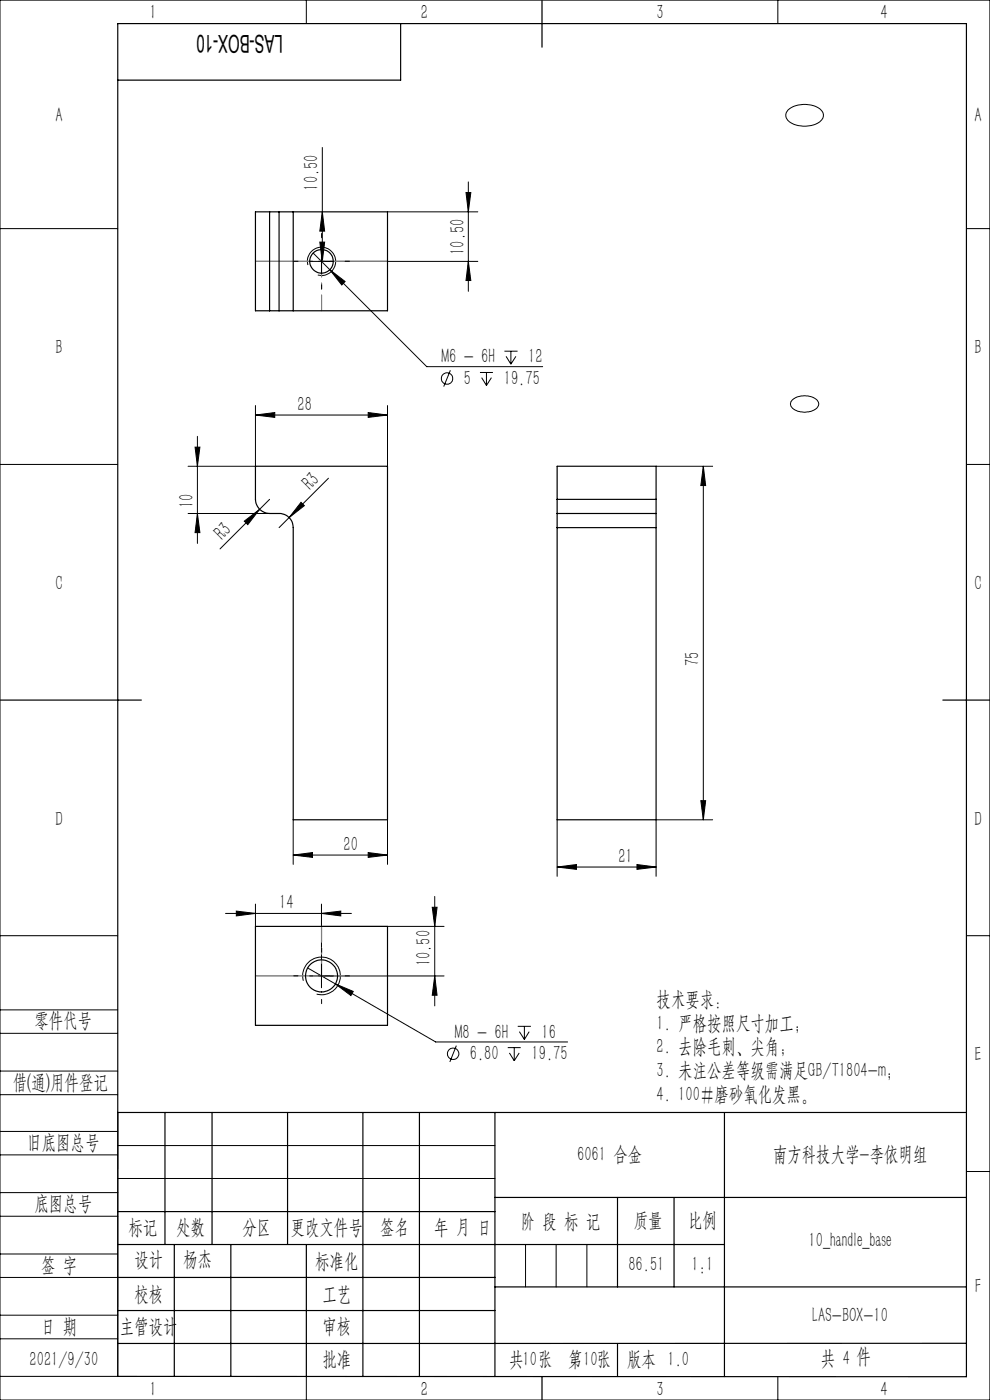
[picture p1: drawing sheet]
<svg xmlns="http://www.w3.org/2000/svg" width="210mm" height="297mm" viewBox="0 0 210 297" stroke-linecap="round" stroke-linejoin="round" font-family="sans-serif">
<g fill="none" stroke="#000" stroke-width=".21">
<path d="M0 0h210v297h-210zM65 0v5M165 0v5M68.4 31.3v24.2M99.3 38.6v23.2M167.1 23.4a5.7 5.7 0 0 1 7.2 .1 1.73 1.73 0 0 1-1 2.7 5.8 5.8 0 0 1-6.3-.8l-.2-.5-.1-.6zM0 48.5h25M65.3 56.2a2.99 2.99 0 0 1 2.6-3.7 2.99 2.99 0 0 1 3.3 3.2 2.99 2.99 0 0 1-3.8 2.6M65.7 55.5h35.7M66.4 53.7l3.6 3.5M67.8 51.4h1.1l-.5 4.1zM68.2 52.9v5.1"/>
<path d="M68.4 44.9l.5 4.1h-1.1zM70 57.2l3.2 2.5-.7 .8zM70 57.2l20.5 20.6h24.6M82.2 44.9h19.2M98.8 40.8h1.1l-.6 4.1zM99.3 55.5l.6 4h-1.1zM205 48.5h5M95.5 78.6l-1.4 3.4M101.8 79h2.8M103.2 79v2.8M107 74.5h2.8M107.4 75.6l1 1.7"/>
<path d="M108.4 74.5v2.8M109.4 75.6l-1 1.7M0 98.5h25M41.4 94.9h1l-.5 4zM41.9 92.6v22.7M54.2 88l4.1-.5v1zM54.2 86v12.9h-14.3M54.2 88h28M78.1 87.5l4.1 .5-4.1 .5zM82.2 86v12.9M102.2 80.1l1 1.7M104.2 80.1l-1 1.7"/>
<path d="M139.2 98.9h12M149.2 98.9v75M149.2 98.9l.5 4.1h-1zM168.1 84.8a4.1 4.1 0 0 1 5.4 .4 1.54 1.54 0 0 1-1.3 2 4 4 0 0 1-4.4-1 1.21 1.21 0 0 1 .3-1.4zM205 98.5h5M39.9 108.9h17.3M41.9 108.9l.5 4.1h-1zM51.8 110.6l3.3-2.5-2.5 3.2zM57.2 105.9l-10.5 10.5M63.9 106.6l.7 .7-3.3 2.5zM69.7 101.5l-10.5 10.4M62.2 173.9v9.5"/>
<path d="M82.2 173.9v9.5M118.2 173.9v12M148.7 169.9h1l-.5 4zM151.2 173.9h-12v12M0 198.5h25M47.8 193.8h26.7M50.1 193.3l4.1 .5-4.1 .5zM54.2 191.8v4.7M62.2 181.4l4.1-.5v1zM62.2 181.4h20M68.2 193.8l4.1-.5v1zM68.2 191.8v17.7"/>
<path d="M68.2 196.5h26M78.1 180.9l4.1 .5-4.1 .5zM91.7 192.5h1l-.5 4zM92.2 190.2v23.2M118.2 183.9l4.1-.5v1zM118.2 183.9h21M135.1 183.4l4.1 .5-4.1 .5zM205 198.5h5M0 214.2h25M0 219.2h25M64.3 208.1a4 4 0 0 1 3.6-5 4 4 0 0 1 4.3 4.3 4 4 0 0 1-5 3.5M65.3 205.3l5.9 3.4"/>
<path d="M65.7 207h28.5M71.2 208.7l3.7 1.6-.5 .9zM71.2 208.7l21.2 12.3h28M92.2 207l.5 4.1h-1zM109.8 217.7h2.8M110.2 218.9l1 1.6M111.2 217.7v2.8M112.3 218.9l-1.1 1.6M0 232.2h25M0 227.2h25M25 236v56h-25M96.8 221.8l-1.4 3.5"/>
<path d="M107.7 222.2h2.8M108.1 223.4l1 1.6M109.1 222.2v2.8M110.1 223.4l-1 1.6M0 245h25M0 240h25M0 258h25M0 253h25M25 243h80M25 250h80M205 248.5h5M0 271h25"/>
<path d="M0 266h25M0 279h25M111.5 264v9M118 264v9M124.5 264v9M0 284h25M65 292.1v4.9M153.7 292h.1M165 292v5"/>
<circle cx="94.8" cy="80.3" r="1.2"/>
<circle cx="96.1" cy="223.6" r="1.22"/>
</g>
<g fill="none" stroke="#000" stroke-width=".25">
<path d="M85 5v12h-60M115 0v10M57.2 44.9h-3v21h3M57.2 44.9h2M57.2 44.9v21M59.2 44.9h3M59.2 44.9v21M62.2 44.9v21M62.2 44.9h20v21h-20M57.2 65.9h2M59.2 65.9h3M54.2 98.9h28v75h-20v-62a3 3 0 0 0-3-3h-2a3 3 0 0 1-3-3z"/>
<path d="M118.2 105.9v3M118.2 108.9v3M118.2 105.9v-7h21v7M118.2 111.9v62h21v-62M118.2 108.9h21M118.2 105.9h21M118.2 111.9h21M139.2 105.9v3M139.2 108.9v3M0 148.5h30M200 148.5h10M54.2 196.5h28v21h-28z"/>
<path d="M25 236h180M35 236v28M45 236v28M61 236v28M77 236v56M89 236v56M105 236v56M153.7 236v56M25 257h80M105 254h100M131 254v19M143 254v19"/>
<path d="M25 264h128.7M25 271h80M25 278h80M37 264v28M49 264v28M65 264.1v28M105 273h100M25 292l180 .1v-287.1h-180v287M115 292v5M131 285v7M205 285h-180"/>
<circle cx="68.2" cy="55.4" r="2.51"/>
<circle cx="68.2" cy="207" r="3.4"/>
</g>
<path d="M54.2 55.4h28M54.2 207h28" fill="none" stroke="#808080" stroke-width=".21" stroke-dasharray="30.5 1.3 1.3 1.3" stroke-dashoffset="18.4"/>
<path d="M68.2 55.4v10.5M68.2 207v-10.5" fill="none" stroke="#808080" stroke-width=".21" stroke-dasharray="30.5 1.3 1.3 1.3" stroke-dashoffset="27.1"/>
<path d="M63.2 55.4h-.9M68.2 50.4v-.9M73.2 55.4h.9M68.2 60.4v.9M63.2 207h-.9M68.2 202v-.9M68.2 212v.9M73.2 207h.9" fill="none" stroke="#000" stroke-width=".21" stroke-dasharray="30.5 1.3 1.3 1.3"/>
<g fill="#000">
<path d="M51.8 110.6l3.3-2.5-2.5 3.2zM63.9 106.6l.7 .7-3.3 2.5z"/>
<path d="M99.3 55.5l.6 4h-1.1zM98.8 40.8h1.1l-.6 4.1zM67.8 51.4h1.1l-.5 4.1zM68.4 44.9l.5 4.1h-1.1z"/>
<path d="M41.4 94.9h1l-.5 4zM41.9 108.9l.5 4.1h-1zM149.2 98.9l.5 4.1h-1zM148.7 169.9h1l-.5 4z"/>
<path d="M54.2 88l4.1-.5v1zM78.1 87.5l4.1 .5-4.1 .5zM62.2 181.4l4.1-.5v1zM78.1 180.9l4.1 .5-4.1 .5zM70 57.2l2.5 3.3 .7-.8zM71.2 208.7l3.2 2.5 .5-.9zM118.2 183.9l4.1-.5v1zM135.1 183.4l4.1 .5-4.1 .5z"/>
<path d="M68.2 193.8l4.1-.5v1zM50.1 193.3l4.1 .5-4.1 .5z"/>
<path d="M92.2 207l.5 4.1h-1zM91.7 192.5h1l-.5 4z"/>
</g>
<text font-size="5.2" x="60" y="7.3" transform="rotate(-180 60 7.3)">LAS-BOX-10</text>
<g font-size="4.4">
<text x="31.7" y="4.1">1</text>
<text x="89.2" y="4.1">2</text>
<text x="139.2" y="4.1">3</text>
<text x="186.7" y="4.1">4</text>
<text x="11.7" y="25.9">A</text>
<text x="206.7" y="25.9">A</text>
<text x="67.5" y="40.5" transform="rotate(-90 67.5 40.5)">10.50</text>
<text x="98.5" y="54" transform="rotate(-90 98.5 54)">10.50</text>
<text x="11.7" y="75.1">B</text>
<text x="93.7" y="77.1">M6 - 6H</text>
<text x="112.1" y="77.1">12</text>
<text x="206.7" y="75.1">B</text>
<text x="98.4" y="81.6">5</text>
<text x="106.9" y="81.6">19.75</text>
<text x="63.1" y="87.1">28</text>
<text x="41" y="107.8" transform="rotate(-90 41 107.8)">10</text>
<text x="65.8" y="104.1" transform="rotate(-45 65.8 104.1)">R3</text>
<text x="47.2" y="114.8" transform="rotate(-45 47.2 114.8)">R3</text>
<text x="11.7" y="125.1">C</text>
<text x="206.7" y="125.1">C</text>
<text x="148.3" y="141.3" transform="rotate(-90 148.3 141.3)">75</text>
<text x="11.7" y="175.1">D</text>
<text x="206.7" y="175.1">D</text>
<text x="72.9" y="180.5">20</text>
<text x="131.2" y="183">21</text>
<text x="59.2" y="192.9">14</text>
<text x="91.3" y="205" transform="rotate(-90 91.3 205)">10.50</text>
<text x="139.3" y="213.5">技术要求：</text>
<text x="7.3" y="217.9">零件代号</text>
<text x="96.5" y="220.3">M8 - 6H</text>
<text x="114.9" y="220.3">16</text>
<text x="139.3" y="218.5">1. 严格按照尺寸加工；</text>
<text x="99.7" y="224.8">6.80</text>
<text x="112.8" y="224.8">19.75</text>
<text x="139.3" y="223.5">2. 去除毛刺、尖角；</text>
<text x="206.7" y="225.1">E</text>
<text x="2.7" y="231">借(通)用件登记</text>
<text x="139.3" y="228.5">3. 未注公差等级需满足GB/T1804-m；</text>
<text x="139.3" y="233.5">4. 100#磨砂氧化发黑。</text>
<text x="5.8" y="243.7">旧底图总号</text>
<text x="122.4" y="246.2">6061 合金</text>
<text x="164" y="246.2">南方科技大学-李依明组</text>
<text x="7.3" y="256.8">底图总号</text>
<text x="27.2" y="261.9">标记</text>
<text x="37.4" y="261.9">处数</text>
<text x="51.5" y="261.9">分区</text>
<text x="61.7" y="261.9">更改文件号</text>
<text x="80.6" y="261.9">签名</text>
<text x="92.1" y="261.9">年 月 日</text>
<text x="110.5" y="260.4">阶 段 标 记</text>
<text x="134.4" y="260.4">质量</text>
<text x="145.9" y="260.4">比例</text>
<text x="8.7" y="269.8">签 字</text>
<text x="28.5" y="268.7">设计</text>
<text x="38.9" y="268.7">杨杰</text>
<text x="66.9" y="269">标准化</text>
<text x="133.3" y="269.7">86.51</text>
<text x="146.7" y="269.7">1:1</text>
<text x="171.5" y="264.6">10_handle_base</text>
<text x="28.5" y="275.9">校核</text>
<text x="68.4" y="275.9">工艺</text>
<text x="206.8" y="274.4">F</text>
<text x="172.3" y="280.6">LAS-BOX-10</text>
<text x="8.7" y="282.9">日 期</text>
<text x="25.4" y="282.9">主管设计</text>
<text x="68.4" y="282.8">审核</text>
<text x="6.3" y="289.9">2021/9/30</text>
<text x="68.4" y="289.9">批准</text>
<text x="108" y="289.9">共 张</text>
<text x="110.8" y="289.9">10</text>
<text x="120.5" y="289.9">第 张</text>
<text x="123.7" y="289.9">10</text>
<text x="133" y="289.9">版本 1.0</text>
<text x="174.1" y="289.5">共 4 件</text>
<text x="31.7" y="296.1">1</text>
<text x="89.2" y="296.1">2</text>
<text x="139.2" y="296.1">3</text>
<text x="186.7" y="296.1">4</text>
</g>
</svg>
